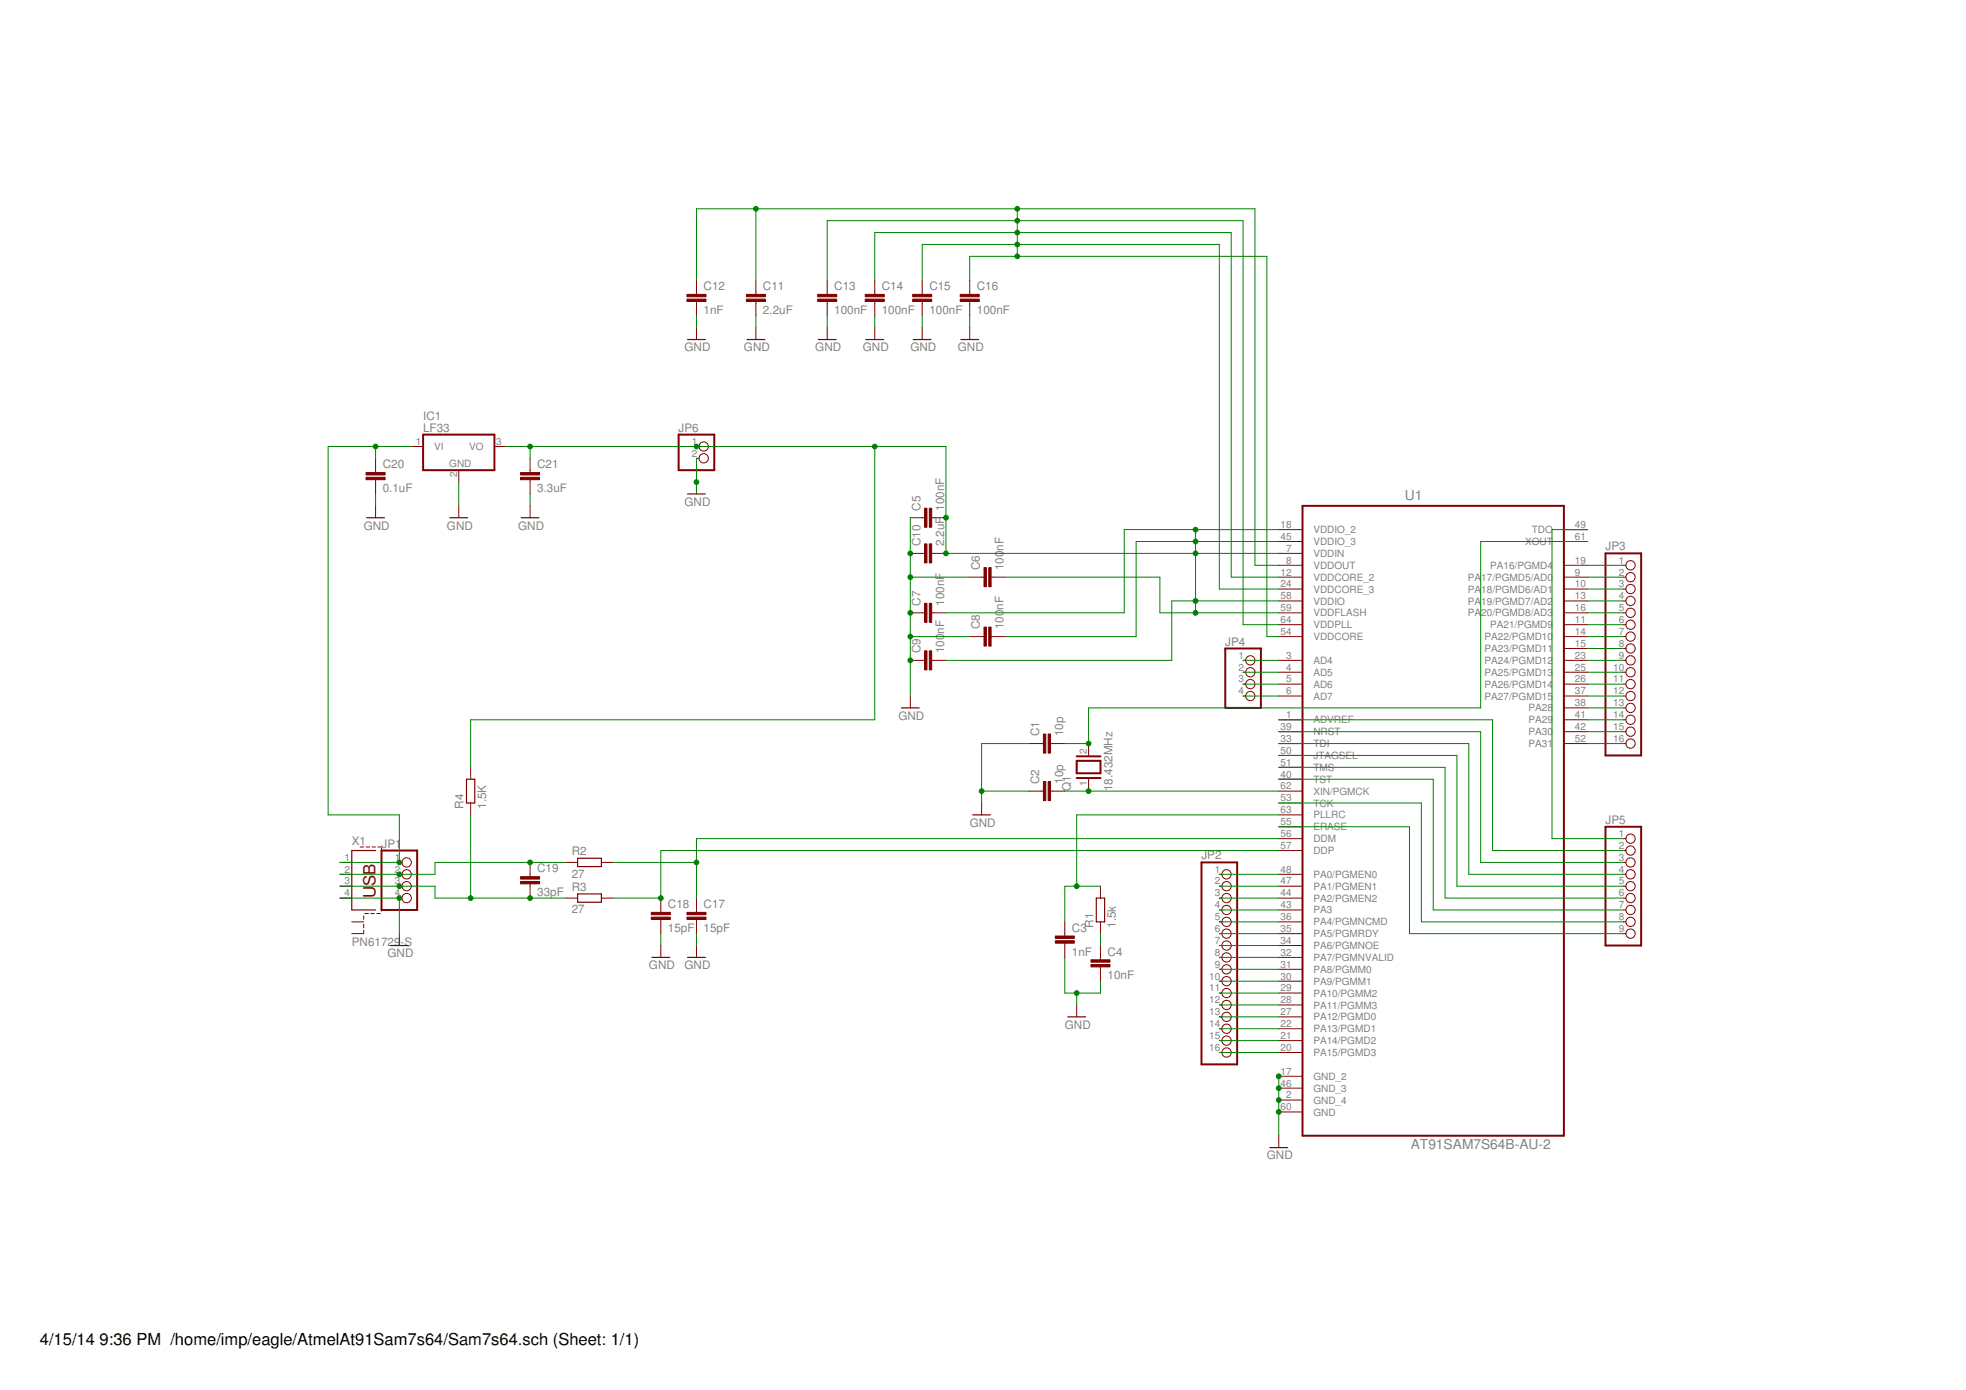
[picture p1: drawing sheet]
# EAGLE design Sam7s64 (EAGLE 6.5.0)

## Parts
C1  10p  C5/2.5  [C5B2.5]
C2  10p  C5/2.5  [C5B2.5]
C3  1nF  C5/2.5  [C5B2.5]
C4  10nF  C5/2.5  [C5B2.5]
C5  100nF  C5/2.5  [C5B2.5]
C6  100nF  C5/2.5  [C5B2.5]
C7  100nF  C5/2.5  [C5B2.5]
C8  100nF  C5/2.5  [C5B2.5]
C9  100nF  C5/2.5  [C5B2.5]
C10  2.2uF  C2.5/2  [C2.5-2]
C11  2.2uF  C2.5/2  [C2.5-2]
C12  1nF  C5/2.5  [C5B2.5]
C13  100nF  C5/2.5  [C5B2.5]
C14  100nF  C5/2.5  [C5B2.5]
C15  100nF  C5/2.5  [C5B2.5]
C16  100nF  C5/2.5  [C5B2.5]
C17  15pF  C5/2.5  [C5B2.5]
C18  15pF  C5/2.5  [C5B2.5]
C19  33pF  C5/2.5  [C5B2.5]
C20  0.1uF  C2.5/2  [C2.5-2]
C21  3.3uF  C2.5/2  [C2.5-2]
IC1  LF33  7805TV  [TO220V]
JP1  PINHD-1X4  [1X04]
JP2  PINHD-1X16  [1X16]
JP3  PINHD-1X16  [1X16]
JP4  PINHD-1X4  [1X04]
JP5  PINHD-1X9  [1X09]
JP6  PINHD-1X2  [1X02]
Q1  18.432MHz  XTAL/S  [QS]
R1  1.5k  R-EU_0207/10  [0207/10]
R2  27  R-EU_0207/10  [0207/10]
R3  27  R-EU_0207/10  [0207/10]
R4  1.5K  R-EU_0207/10  [0207/10]
U1  AT91SAM7S64B-AU-2  [QFP50P1200X1200X160-64N]
X1  PN61729-S  [PN61729-S]

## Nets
GND: C1.1 C2.1 C3.2 C4.2 C5.1 C6.1 C7.1 C8.1 C9.1 C10.1 C11.2 C12.2 C13.2 C14.2 C15.2 C16.2 C17.2 C18.2 C20.2 C21.2 IC1.2(GND) JP1.4 JP6.2 U1.2(GND_4) U1.17(GND_2) U1.46(GND_3) U1.60(GND) X1.4
N$1: C1.2 Q1.2 U1.61(XOUT)
N$2: C2.2 Q1.1 U1.62(XIN/PGMCK)
N$4: C17.1 R2.2 U1.56(DDM)
N$5: C3.1 R1.2 U1.63(PLLRC)
N$6: C5.2 C6.2 C7.2 C8.2 C9.2 C10.2 C21.1 IC1.3(VO) JP6.1 R4.2 U1.7(VDDIN) U1.18(VDDIO_2) U1.45(VDDIO_3) U1.58(VDDIO) U1.59(VDDFLASH)
N$7: C4.1 R1.1
N$9: C18.1 R3.2 U1.57(DDP)
N$11: C19.1 JP1.2 R2.1 X1.2
N$12: C19.2 JP1.3 R3.1 R4.1 X1.3
N$15: C20.1 IC1.1(VI) JP1.1 X1.1
N$16: C11.1 C12.1 C13.1 C14.1 C15.1 C16.1 U1.8(VDDOUT) U1.12(VDDCORE_2) U1.24(VDDCORE_3) U1.54(VDDCORE) U1.64(VDDPLL)
N$20: JP4.1 U1.3(AD4)
N$21: JP4.2 U1.4(AD5)
N$22: JP4.3 U1.5(AD6)
N$23: JP4.4 U1.6(AD7)
N$24: JP2.1 U1.48(PA0/PGMEN0)
N$25: JP2.2 U1.47(PA1/PGMEN1)
N$26: JP2.3 U1.44(PA2/PGMEN2)
N$27: JP2.4 U1.43(PA3)
N$28: JP2.5 U1.36(PA4/PGMNCMD)
N$29: JP2.6 U1.35(PA5/PGMRDY)
N$30: JP2.7 U1.34(PA6/PGMNOE)
N$31: JP2.8 U1.32(PA7/PGMNVALID)
N$32: JP2.9 U1.31(PA8/PGMM0)
N$33: JP2.10 U1.30(PA9/PGMM1)
N$34: JP2.11 U1.29(PA10/PGMM2)
N$35: JP2.12 U1.28(PA11/PGMM3)
N$36: JP2.13 U1.27(PA12/PGMD0)
N$37: JP2.14 U1.22(PA13/PGMD1)
N$38: JP2.15 U1.21(PA14/PGMD2)
N$39: JP2.16 U1.20(PA15/PGMD3)
N$40: JP3.1 U1.19(PA16/PGMD4)
N$41: JP3.2 U1.9(PA17/PGMD5/AD0)
N$42: JP3.3 U1.10(PA18/PGMD6/AD1)
N$43: JP3.4 U1.13(PA19/PGMD7/AD2)
N$44: JP3.5 U1.16(PA20/PGMD8/AD3)
N$45: JP3.6 U1.11(PA21/PGMD9)
N$46: JP3.7 U1.14(PA22/PGMD10)
N$47: JP3.8 U1.15(PA23/PGMD11)
N$48: JP3.9 U1.23(PA24/PGMD12)
N$49: JP5.2 U1.1(ADVREF)
N$50: JP5.3 U1.39(NRST)
N$51: JP5.4 U1.33(TDI)
N$52: JP5.5 U1.50(JTAGSEL)
N$53: JP5.6 U1.51(TMS)
N$54: JP5.7 U1.40(TST)
N$55: JP5.8 U1.53(TCK)
N$56: JP5.9 U1.55(ERASE)
N$57: JP5.1 U1.49(TDO)
N$58: JP3.10 U1.25(PA25/PGMD13)
N$59: JP3.11 U1.26(PA26/PGMD14)
N$60: JP3.12 U1.37(PA27/PGMD15)
N$61: JP3.13 U1.38(PA28)
N$62: JP3.14 U1.41(PA29)
N$63: JP3.15 U1.42(PA30)
N$64: JP3.16 U1.52(PA31)
Unconnected: X1.S1 X1.S2
